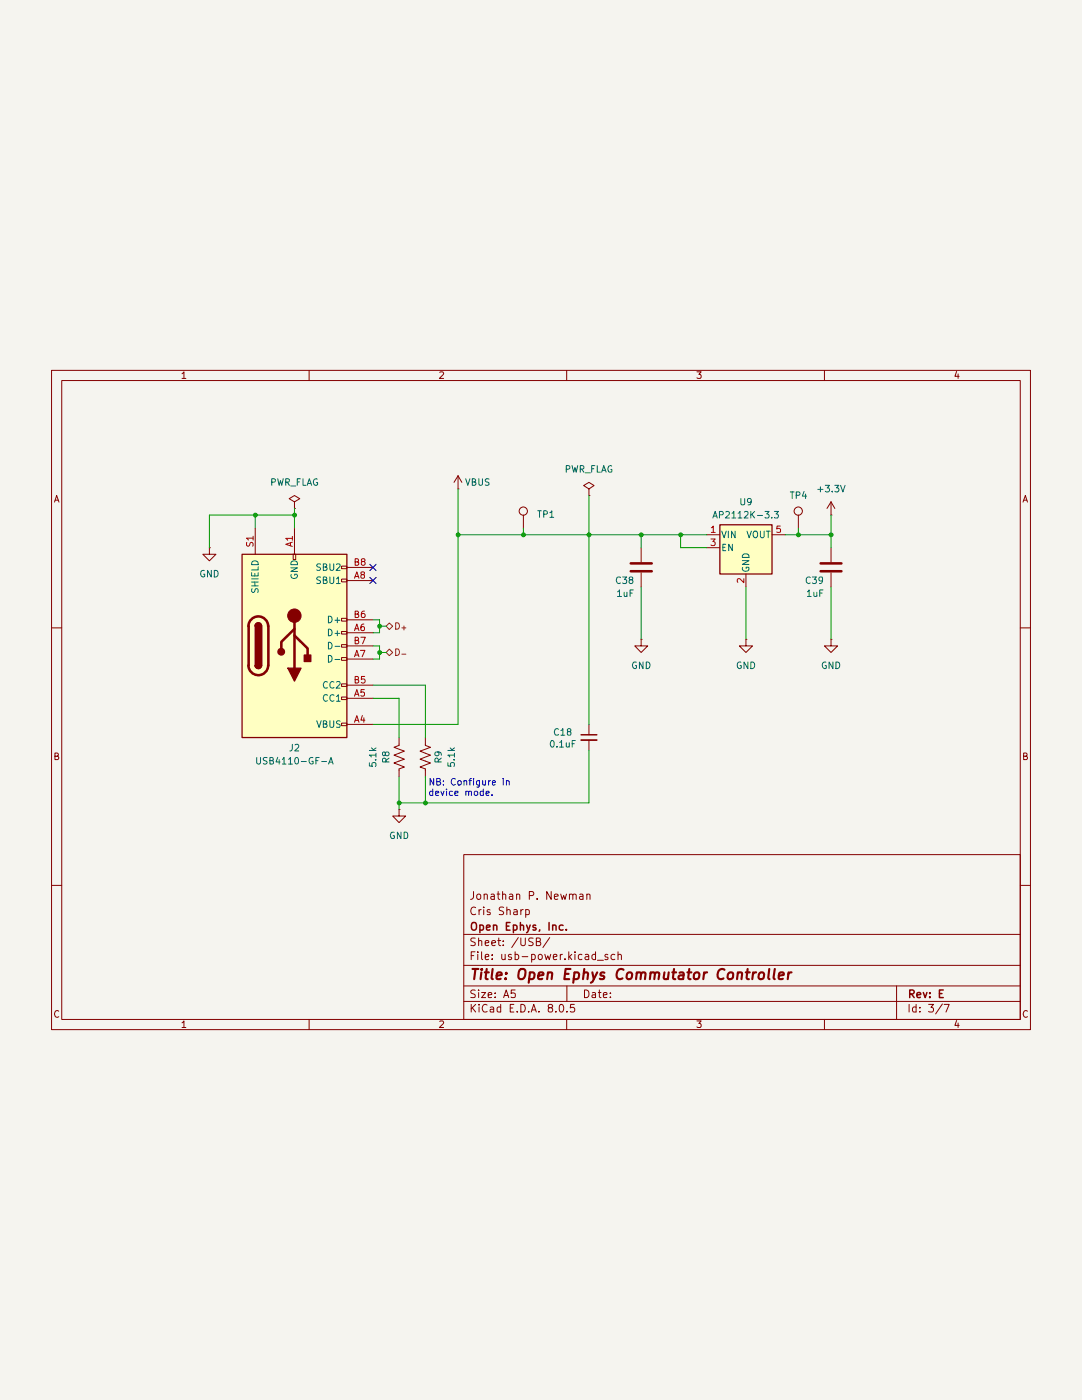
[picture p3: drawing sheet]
(kicad_sch
 (version 20231120)
 (generator "eeschema")
 (generator_version "8.0")
 (paper "A5")
 (title_block
  (title "Open Ephys Commutator Controller")
  (rev "E")
  (company "Open Ephys, Inc.")
  (comment 1 "Cris Sharp")
  (comment 2 "Jonathan P. Newman"))
 (lib_symbols
  (symbol "Connector:TestPoint"
   (pin_numbers hide)
   (pin_names
    (offset 0.762) hide) (exclude_from_sim no) (in_bom yes) (on_board yes)
   (property "Reference" "TP" (at 0 6.858 0) (effects (font (size 1.27 1.27))))
   (property "Value" "TestPoint" (at 0 5.08 0) (effects (font (size 1.27 1.27))))
   (property "Footprint" "" (at 5.08 0 0) (effects (font (size 1.27 1.27)) (hide yes)))
   (property "Datasheet" "~" (at 5.08 0 0) (effects (font (size 1.27 1.27)) (hide yes)))
   (property "Description" "test point" (at 0 0 0) (effects (font (size 1.27 1.27)) (hide yes)))
   (symbol "TestPoint_0_1"
    (circle (center 0 3.302) (radius 0.762) (stroke (width 0) (type default)) (fill (type none))))
   (symbol "TestPoint_1_1"
    (pin passive line (at 0 0 90) (length 2.54) (name "1" (effects (font (size 1.27 1.27)))) (number "1" (effects (font (size 1.27 1.27)))))))
  (symbol "Connector:USB_C_Receptacle_USB2.0_16P"
   (pin_names
    (offset 1.016)) (exclude_from_sim no) (in_bom yes) (on_board yes)
   (property "Reference" "J" (at 0 22.225 0) (effects (font (size 1.27 1.27))))
   (property "Value" "USB_C_Receptacle_USB2.0_16P" (at 0 19.685 0) (effects (font (size 1.27 1.27))))
   (property "Footprint" "" (at 3.81 0 0) (effects (font (size 1.27 1.27)) (hide yes)))
   (property "Datasheet" "https://www.usb.org/sites/default/files/documents/usb_type-c.zip" (at 3.81 0 0) (effects (font (size 1.27 1.27)) (hide yes)))
   (property "Description" "USB 2.0-only 16P Type-C Receptacle connector" (at 0 0 0) (effects (font (size 1.27 1.27)) (hide yes)))
   (symbol "USB_C_Receptacle_USB2.0_16P_0_0"
    (rectangle (start -0.254 -17.78) (end 0.254 -16.764) (stroke (width 0) (type default)) (fill (type none)))
    (rectangle (start 10.16 -14.986) (end 9.144 -15.494) (stroke (width 0) (type default)) (fill (type none)))
    (rectangle (start 10.16 -12.446) (end 9.144 -12.954) (stroke (width 0) (type default)) (fill (type none)))
    (rectangle (start 10.16 -4.826) (end 9.144 -5.334) (stroke (width 0) (type default)) (fill (type none)))
    (rectangle (start 10.16 -2.286) (end 9.144 -2.794) (stroke (width 0) (type default)) (fill (type none)))
    (rectangle (start 10.16 0.254) (end 9.144 -0.254) (stroke (width 0) (type default)) (fill (type none)))
    (rectangle (start 10.16 2.794) (end 9.144 2.286) (stroke (width 0) (type default)) (fill (type none)))
    (rectangle (start 10.16 7.874) (end 9.144 7.366) (stroke (width 0) (type default)) (fill (type none)))
    (rectangle (start 10.16 10.414) (end 9.144 9.906) (stroke (width 0) (type default)) (fill (type none)))
    (rectangle (start 10.16 15.494) (end 9.144 14.986) (stroke (width 0) (type default)) (fill (type none))))
   (symbol "USB_C_Receptacle_USB2.0_16P_0_1"
    (rectangle (start -10.16 17.78) (end 10.16 -17.78) (stroke (width 0.254) (type default)) (fill (type background)))
    (arc (start -8.89 -3.81) (mid -6.985 -5.7067) (end -5.08 -3.81) (stroke (width 0.508) (type default)) (fill (type none)))
    (arc (start -7.62 -3.81) (mid -6.985 -4.4423) (end -6.35 -3.81) (stroke (width 0.254) (type default)) (fill (type none)))
    (arc (start -7.62 -3.81) (mid -6.985 -4.4423) (end -6.35 -3.81) (stroke (width 0.254) (type default)) (fill (type outline)))
    (rectangle (start -7.62 -3.81) (end -6.35 3.81) (stroke (width 0.254) (type default)) (fill (type outline)))
    (arc (start -6.35 3.81) (mid -6.985 4.4423) (end -7.62 3.81) (stroke (width 0.254) (type default)) (fill (type none)))
    (arc (start -6.35 3.81) (mid -6.985 4.4423) (end -7.62 3.81) (stroke (width 0.254) (type default)) (fill (type outline)))
    (arc (start -5.08 3.81) (mid -6.985 5.7067) (end -8.89 3.81) (stroke (width 0.508) (type default)) (fill (type none)))
    (circle (center -2.54 1.143) (radius 0.635) (stroke (width 0.254) (type default)) (fill (type outline)))
    (circle (center 0 -5.842) (radius 1.27) (stroke (width 0) (type default)) (fill (type outline)))
    (polyline (pts (xy -8.89 -3.81) (xy -8.89 3.81)) (stroke (width 0.508) (type default)) (fill (type none)))
    (polyline (pts (xy -5.08 3.81) (xy -5.08 -3.81)) (stroke (width 0.508) (type default)) (fill (type none)))
    (polyline (pts (xy 0 -5.842) (xy 0 4.318)) (stroke (width 0.508) (type default)) (fill (type none)))
    (polyline (pts (xy 0 -3.302) (xy -2.54 -0.762) (xy -2.54 0.508)) (stroke (width 0.508) (type default)) (fill (type none)))
    (polyline (pts (xy 0 -2.032) (xy 2.54 0.508) (xy 2.54 1.778)) (stroke (width 0.508) (type default)) (fill (type none)))
    (polyline (pts (xy -1.27 4.318) (xy 0 6.858) (xy 1.27 4.318) (xy -1.27 4.318)) (stroke (width 0.254) (type default)) (fill (type outline)))
    (rectangle (start 1.905 1.778) (end 3.175 3.048) (stroke (width 0.254) (type default)) (fill (type outline))))
   (symbol "USB_C_Receptacle_USB2.0_16P_1_1"
    (pin passive line (at 0 -22.86 90) (length 5.08) (name "GND" (effects (font (size 1.27 1.27)))) (number "A1" (effects (font (size 1.27 1.27)))))
    (pin passive line (at 0 -22.86 90) (length 5.08) hide (name "GND" (effects (font (size 1.27 1.27)))) (number "A12" (effects (font (size 1.27 1.27)))))
    (pin passive line (at 15.24 15.24 180) (length 5.08) (name "VBUS" (effects (font (size 1.27 1.27)))) (number "A4" (effects (font (size 1.27 1.27)))))
    (pin bidirectional line (at 15.24 10.16 180) (length 5.08) (name "CC1" (effects (font (size 1.27 1.27)))) (number "A5" (effects (font (size 1.27 1.27)))))
    (pin bidirectional line (at 15.24 -2.54 180) (length 5.08) (name "D+" (effects (font (size 1.27 1.27)))) (number "A6" (effects (font (size 1.27 1.27)))))
    (pin bidirectional line (at 15.24 2.54 180) (length 5.08) (name "D-" (effects (font (size 1.27 1.27)))) (number "A7" (effects (font (size 1.27 1.27)))))
    (pin bidirectional line (at 15.24 -12.7 180) (length 5.08) (name "SBU1" (effects (font (size 1.27 1.27)))) (number "A8" (effects (font (size 1.27 1.27)))))
    (pin passive line (at 15.24 15.24 180) (length 5.08) hide (name "VBUS" (effects (font (size 1.27 1.27)))) (number "A9" (effects (font (size 1.27 1.27)))))
    (pin passive line (at 0 -22.86 90) (length 5.08) hide (name "GND" (effects (font (size 1.27 1.27)))) (number "B1" (effects (font (size 1.27 1.27)))))
    (pin passive line (at 0 -22.86 90) (length 5.08) hide (name "GND" (effects (font (size 1.27 1.27)))) (number "B12" (effects (font (size 1.27 1.27)))))
    (pin passive line (at 15.24 15.24 180) (length 5.08) hide (name "VBUS" (effects (font (size 1.27 1.27)))) (number "B4" (effects (font (size 1.27 1.27)))))
    (pin bidirectional line (at 15.24 7.62 180) (length 5.08) (name "CC2" (effects (font (size 1.27 1.27)))) (number "B5" (effects (font (size 1.27 1.27)))))
    (pin bidirectional line (at 15.24 -5.08 180) (length 5.08) (name "D+" (effects (font (size 1.27 1.27)))) (number "B6" (effects (font (size 1.27 1.27)))))
    (pin bidirectional line (at 15.24 0 180) (length 5.08) (name "D-" (effects (font (size 1.27 1.27)))) (number "B7" (effects (font (size 1.27 1.27)))))
    (pin bidirectional line (at 15.24 -15.24 180) (length 5.08) (name "SBU2" (effects (font (size 1.27 1.27)))) (number "B8" (effects (font (size 1.27 1.27)))))
    (pin passive line (at 15.24 15.24 180) (length 5.08) hide (name "VBUS" (effects (font (size 1.27 1.27)))) (number "B9" (effects (font (size 1.27 1.27)))))
    (pin passive line (at -7.62 -22.86 90) (length 5.08) (name "SHIELD" (effects (font (size 1.27 1.27)))) (number "S1" (effects (font (size 1.27 1.27)))))))
  (symbol "Device:C"
   (pin_numbers hide)
   (pin_names
    (offset 0.254)) (exclude_from_sim no) (in_bom yes) (on_board yes)
   (property "Reference" "C" (at 0.635 2.54 0) (effects (font (size 1.27 1.27)) (justify left)))
   (property "Value" "C" (at 0.635 -2.54 0) (effects (font (size 1.27 1.27)) (justify left)))
   (property "Footprint" "" (at 0.9652 -3.81 0) (effects (font (size 1.27 1.27)) (hide yes)))
   (property "Datasheet" "~" (at 0 0 0) (effects (font (size 1.27 1.27)) (hide yes)))
   (property "Description" "Unpolarized capacitor" (at 0 0 0) (effects (font (size 1.27 1.27)) (hide yes)))
   (symbol "C_0_1"
    (polyline (pts (xy -2.032 -0.762) (xy 2.032 -0.762)) (stroke (width 0.508) (type default)) (fill (type none)))
    (polyline (pts (xy -2.032 0.762) (xy 2.032 0.762)) (stroke (width 0.508) (type default)) (fill (type none))))
   (symbol "C_1_1"
    (pin passive line (at 0 3.81 270) (length 2.794) (name "~" (effects (font (size 1.27 1.27)))) (number "1" (effects (font (size 1.27 1.27)))))
    (pin passive line (at 0 -3.81 90) (length 2.794) (name "~" (effects (font (size 1.27 1.27)))) (number "2" (effects (font (size 1.27 1.27)))))))
  (symbol "Device:C_Small"
   (pin_numbers hide)
   (pin_names
    (offset 0.254) hide) (exclude_from_sim no) (in_bom yes) (on_board yes)
   (property "Reference" "C" (at 0.254 1.778 0) (effects (font (size 1.27 1.27)) (justify left)))
   (property "Value" "C_Small" (at 0.254 -2.032 0) (effects (font (size 1.27 1.27)) (justify left)))
   (property "Footprint" "" (at 0 0 0) (effects (font (size 1.27 1.27)) (hide yes)))
   (property "Datasheet" "~" (at 0 0 0) (effects (font (size 1.27 1.27)) (hide yes)))
   (property "Description" "Unpolarized capacitor, small symbol" (at 0 0 0) (effects (font (size 1.27 1.27)) (hide yes)))
   (symbol "C_Small_0_1"
    (polyline (pts (xy -1.524 -0.508) (xy 1.524 -0.508)) (stroke (width 0.3302) (type default)) (fill (type none)))
    (polyline (pts (xy -1.524 0.508) (xy 1.524 0.508)) (stroke (width 0.3048) (type default)) (fill (type none))))
   (symbol "C_Small_1_1"
    (pin passive line (at 0 2.54 270) (length 2.032) (name "~" (effects (font (size 1.27 1.27)))) (number "1" (effects (font (size 1.27 1.27)))))
    (pin passive line (at 0 -2.54 90) (length 2.032) (name "~" (effects (font (size 1.27 1.27)))) (number "2" (effects (font (size 1.27 1.27)))))))
  (symbol "Device:R_US"
   (pin_numbers hide)
   (pin_names
    (offset 0)) (exclude_from_sim no) (in_bom yes) (on_board yes)
   (property "Reference" "R" (at 2.54 0 90) (effects (font (size 1.27 1.27))))
   (property "Value" "R_US" (at -2.54 0 90) (effects (font (size 1.27 1.27))))
   (property "Footprint" "" (at 1.016 -0.254 90) (effects (font (size 1.27 1.27)) (hide yes)))
   (property "Datasheet" "~" (at 0 0 0) (effects (font (size 1.27 1.27)) (hide yes)))
   (property "Description" "Resistor, US symbol" (at 0 0 0) (effects (font (size 1.27 1.27)) (hide yes)))
   (symbol "R_US_0_1"
    (polyline (pts (xy 0 -2.286) (xy 0 -2.54)) (stroke (width 0) (type default)) (fill (type none)))
    (polyline (pts (xy 0 2.286) (xy 0 2.54)) (stroke (width 0) (type default)) (fill (type none)))
    (polyline (pts (xy 0 -0.762) (xy 1.016 -1.143) (xy 0 -1.524) (xy -1.016 -1.905) (xy 0 -2.286)) (stroke (width 0) (type default)) (fill (type none)))
    (polyline (pts (xy 0 0.762) (xy 1.016 0.381) (xy 0 0) (xy -1.016 -0.381) (xy 0 -0.762)) (stroke (width 0) (type default)) (fill (type none)))
    (polyline (pts (xy 0 2.286) (xy 1.016 1.905) (xy 0 1.524) (xy -1.016 1.143) (xy 0 0.762)) (stroke (width 0) (type default)) (fill (type none))))
   (symbol "R_US_1_1"
    (pin passive line (at 0 3.81 270) (length 1.27) (name "~" (effects (font (size 1.27 1.27)))) (number "1" (effects (font (size 1.27 1.27)))))
    (pin passive line (at 0 -3.81 90) (length 1.27) (name "~" (effects (font (size 1.27 1.27)))) (number "2" (effects (font (size 1.27 1.27)))))))
  (symbol "Regulator_Linear:AP2112K-3.3"
   (pin_names
    (offset 0.254)) (exclude_from_sim no) (in_bom yes) (on_board yes)
   (property "Reference" "U" (at -5.08 5.715 0) (effects (font (size 1.27 1.27)) (justify left)))
   (property "Value" "AP2112K-3.3" (at 0 5.715 0) (effects (font (size 1.27 1.27)) (justify left)))
   (property "Footprint" "Package_TO_SOT_SMD:SOT-23-5" (at 0 8.255 0) (effects (font (size 1.27 1.27)) (hide yes)))
   (property "Datasheet" "https://www.diodes.com/assets/Datasheets/AP2112.pdf" (at 0 2.54 0) (effects (font (size 1.27 1.27)) (hide yes)))
   (property "Description" "600mA low dropout linear regulator, with enable pin, 3.8V-6V input voltage range, 3.3V fixed positive output, SOT-23-5" (at 0 0 0) (effects (font (size 1.27 1.27)) (hide yes)))
   (symbol "AP2112K-3.3_0_1"
    (rectangle (start -5.08 4.445) (end 5.08 -5.08) (stroke (width 0.254) (type default)) (fill (type background))))
   (symbol "AP2112K-3.3_1_1"
    (pin power_in line (at -7.62 2.54 0) (length 2.54) (name "VIN" (effects (font (size 1.27 1.27)))) (number "1" (effects (font (size 1.27 1.27)))))
    (pin power_in line (at 0 -7.62 90) (length 2.54) (name "GND" (effects (font (size 1.27 1.27)))) (number "2" (effects (font (size 1.27 1.27)))))
    (pin input line (at -7.62 0 0) (length 2.54) (name "EN" (effects (font (size 1.27 1.27)))) (number "3" (effects (font (size 1.27 1.27)))))
    (pin no_connect line (at 5.08 0 180) (length 2.54) hide (name "NC" (effects (font (size 1.27 1.27)))) (number "4" (effects (font (size 1.27 1.27)))))
    (pin power_out line (at 7.62 2.54 180) (length 2.54) (name "VOUT" (effects (font (size 1.27 1.27)))) (number "5" (effects (font (size 1.27 1.27)))))))
  (symbol "power:+3.3V"
   (power)
   (pin_numbers hide)
   (pin_names
    (offset 0) hide) (exclude_from_sim no) (in_bom yes) (on_board yes)
   (property "Reference" "#PWR" (at 0 -3.81 0) (effects (font (size 1.27 1.27)) (hide yes)))
   (property "Value" "+3.3V" (at 0 3.556 0) (effects (font (size 1.27 1.27))))
   (property "Footprint" "" (at 0 0 0) (effects (font (size 1.27 1.27)) (hide yes)))
   (property "Datasheet" "" (at 0 0 0) (effects (font (size 1.27 1.27)) (hide yes)))
   (property "Description" "Power symbol creates a global label with name \"+3.3V\"" (at 0 0 0) (effects (font (size 1.27 1.27)) (hide yes)))
   (symbol "+3.3V_0_1"
    (polyline (pts (xy -0.762 1.27) (xy 0 2.54)) (stroke (width 0) (type default)) (fill (type none)))
    (polyline (pts (xy 0 0) (xy 0 2.54)) (stroke (width 0) (type default)) (fill (type none)))
    (polyline (pts (xy 0 2.54) (xy 0.762 1.27)) (stroke (width 0) (type default)) (fill (type none))))
   (symbol "+3.3V_1_1"
    (pin power_in line (at 0 0 90) (length 0) (name "~" (effects (font (size 1.27 1.27)))) (number "1" (effects (font (size 1.27 1.27)))))))
  (symbol "power:GND"
   (power)
   (pin_numbers hide)
   (pin_names
    (offset 0) hide) (exclude_from_sim no) (in_bom yes) (on_board yes)
   (property "Reference" "#PWR" (at 0 -6.35 0) (effects (font (size 1.27 1.27)) (hide yes)))
   (property "Value" "GND" (at 0 -3.81 0) (effects (font (size 1.27 1.27))))
   (property "Footprint" "" (at 0 0 0) (effects (font (size 1.27 1.27)) (hide yes)))
   (property "Datasheet" "" (at 0 0 0) (effects (font (size 1.27 1.27)) (hide yes)))
   (property "Description" "Power symbol creates a global label with name \"GND\" , ground" (at 0 0 0) (effects (font (size 1.27 1.27)) (hide yes)))
   (symbol "GND_0_1"
    (polyline (pts (xy 0 0) (xy 0 -1.27) (xy 1.27 -1.27) (xy 0 -2.54) (xy -1.27 -1.27) (xy 0 -1.27)) (stroke (width 0) (type default)) (fill (type none))))
   (symbol "GND_1_1"
    (pin power_in line (at 0 0 270) (length 0) (name "~" (effects (font (size 1.27 1.27)))) (number "1" (effects (font (size 1.27 1.27)))))))
  (symbol "power:PWR_FLAG"
   (power)
   (pin_numbers hide)
   (pin_names
    (offset 0) hide) (exclude_from_sim no) (in_bom yes) (on_board yes)
   (property "Reference" "#FLG" (at 0 1.905 0) (effects (font (size 1.27 1.27)) (hide yes)))
   (property "Value" "PWR_FLAG" (at 0 3.81 0) (effects (font (size 1.27 1.27))))
   (property "Footprint" "" (at 0 0 0) (effects (font (size 1.27 1.27)) (hide yes)))
   (property "Datasheet" "~" (at 0 0 0) (effects (font (size 1.27 1.27)) (hide yes)))
   (property "Description" "Special symbol for telling ERC where power comes from" (at 0 0 0) (effects (font (size 1.27 1.27)) (hide yes)))
   (symbol "PWR_FLAG_0_0"
    (pin power_out line (at 0 0 90) (length 0) (name "~" (effects (font (size 1.27 1.27)))) (number "1" (effects (font (size 1.27 1.27))))))
   (symbol "PWR_FLAG_0_1"
    (polyline (pts (xy 0 0) (xy 0 1.27) (xy -1.016 1.905) (xy 0 2.54) (xy 1.016 1.905) (xy 0 1.27)) (stroke (width 0) (type default)) (fill (type none)))))
  (symbol "power:VBUS"
   (power)
   (pin_numbers hide)
   (pin_names
    (offset 0) hide) (exclude_from_sim no) (in_bom yes) (on_board yes)
   (property "Reference" "#PWR" (at 0 -3.81 0) (effects (font (size 1.27 1.27)) (hide yes)))
   (property "Value" "VBUS" (at 0 3.556 0) (effects (font (size 1.27 1.27))))
   (property "Footprint" "" (at 0 0 0) (effects (font (size 1.27 1.27)) (hide yes)))
   (property "Datasheet" "" (at 0 0 0) (effects (font (size 1.27 1.27)) (hide yes)))
   (property "Description" "Power symbol creates a global label with name \"VBUS\"" (at 0 0 0) (effects (font (size 1.27 1.27)) (hide yes)))
   (symbol "VBUS_0_1"
    (polyline (pts (xy -0.762 1.27) (xy 0 2.54)) (stroke (width 0) (type default)) (fill (type none)))
    (polyline (pts (xy 0 0) (xy 0 2.54)) (stroke (width 0) (type default)) (fill (type none)))
    (polyline (pts (xy 0 2.54) (xy 0.762 1.27)) (stroke (width 0) (type default)) (fill (type none))))
   (symbol "VBUS_1_1"
    (pin power_in line (at 0 0 90) (length 0) (name "~" (effects (font (size 1.27 1.27)))) (number "1" (effects (font (size 1.27 1.27))))))))
 (junction
  (at 88.9 41.91)
  (diameter 0)
  (color 0 0 0 0))
 (junction
  (at 124.46 41.91)
  (diameter 0)
  (color 0 0 0 0))
 (junction
  (at 114.3 41.91)
  (diameter 0)
  (color 0 0 0 0))
 (junction
  (at 77.47 93.98)
  (diameter 0)
  (color 0 0 0 0))
 (junction
  (at 161.29 41.91)
  (diameter 0)
  (color 0 0 0 0))
 (junction
  (at 132.08 41.91)
  (diameter 0)
  (color 0 0 0 0))
 (junction
  (at 73.66 59.69)
  (diameter 0)
  (color 0 0 0 0))
 (junction
  (at 154.94 41.91)
  (diameter 0)
  (color 0 0 0 0))
 (junction
  (at 57.15 38.1)
  (diameter 0)
  (color 0 0 0 0))
 (junction
  (at 101.6 41.91)
  (diameter 0)
  (color 0 0 0 0))
 (junction
  (at 82.55 93.98)
  (diameter 0)
  (color 0 0 0 0))
 (junction
  (at 73.66 64.77)
  (diameter 0)
  (color 0 0 0 0))
 (junction
  (at 49.53 38.1)
  (diameter 0)
  (color 0 0 0 0))
 (no_connect
  (at 72.39 48.26))
 (no_connect
  (at 72.39 50.8))
 (wire
  (pts (xy 88.9 33.02) (xy 88.9 41.91))
  (stroke (width 0) (type default)))
 (wire
  (pts (xy 132.08 41.91) (xy 132.08 44.45))
  (stroke (width 0) (type default)))
 (wire
  (pts (xy 114.3 41.91) (xy 114.3 78.74))
  (stroke (width 0) (type default)))
 (wire
  (pts (xy 154.94 41.91) (xy 161.29 41.91))
  (stroke (width 0) (type default)))
 (wire
  (pts (xy 124.46 41.91) (xy 132.08 41.91))
  (stroke (width 0) (type default)))
 (wire
  (pts (xy 101.6 40.64) (xy 101.6 41.91))
  (stroke (width 0) (type default)))
 (wire
  (pts (xy 88.9 41.91) (xy 88.9 78.74))
  (stroke (width 0) (type default)))
 (wire
  (pts (xy 73.66 64.77) (xy 74.93 64.77))
  (stroke (width 0) (type default)))
 (wire
  (pts (xy 49.53 38.1) (xy 40.64 38.1))
  (stroke (width 0) (type default)))
 (wire
  (pts (xy 72.39 60.96) (xy 73.66 60.96))
  (stroke (width 0) (type default)))
 (wire
  (pts (xy 161.29 38.1) (xy 161.29 41.91))
  (stroke (width 0) (type default)))
 (wire
  (pts (xy 114.3 41.91) (xy 124.46 41.91))
  (stroke (width 0) (type default)))
 (wire
  (pts (xy 124.46 52.07) (xy 124.46 62.23))
  (stroke (width 0) (type default)))
 (wire
  (pts (xy 77.47 88.9) (xy 77.47 93.98))
  (stroke (width 0) (type default)))
 (wire
  (pts (xy 132.08 44.45) (xy 137.16 44.45))
  (stroke (width 0) (type default)))
 (wire
  (pts (xy 132.08 41.91) (xy 137.16 41.91))
  (stroke (width 0) (type default)))
 (wire
  (pts (xy 82.55 88.9) (xy 82.55 93.98))
  (stroke (width 0) (type default)))
 (wire
  (pts (xy 49.53 38.1) (xy 49.53 40.64))
  (stroke (width 0) (type default)))
 (wire
  (pts (xy 152.4 41.91) (xy 154.94 41.91))
  (stroke (width 0) (type default)))
 (wire
  (pts (xy 77.47 93.98) (xy 82.55 93.98))
  (stroke (width 0) (type default)))
 (wire
  (pts (xy 57.15 38.1) (xy 49.53 38.1))
  (stroke (width 0) (type default)))
 (wire
  (pts (xy 72.39 63.5) (xy 73.66 63.5))
  (stroke (width 0) (type default)))
 (wire
  (pts (xy 82.55 71.12) (xy 82.55 81.28))
  (stroke (width 0) (type default)))
 (wire
  (pts (xy 154.94 40.64) (xy 154.94 41.91))
  (stroke (width 0) (type default)))
 (wire
  (pts (xy 114.3 83.82) (xy 114.3 93.98))
  (stroke (width 0) (type default)))
 (wire
  (pts (xy 144.78 52.07) (xy 144.78 62.23))
  (stroke (width 0) (type default)))
 (wire
  (pts (xy 124.46 41.91) (xy 124.46 44.45))
  (stroke (width 0) (type default)))
 (wire
  (pts (xy 72.39 58.42) (xy 73.66 58.42))
  (stroke (width 0) (type default)))
 (wire
  (pts (xy 72.39 78.74) (xy 88.9 78.74))
  (stroke (width 0) (type default)))
 (wire
  (pts (xy 77.47 73.66) (xy 77.47 81.28))
  (stroke (width 0) (type default)))
 (wire
  (pts (xy 73.66 64.77) (xy 73.66 66.04))
  (stroke (width 0) (type default)))
 (wire
  (pts (xy 88.9 41.91) (xy 101.6 41.91))
  (stroke (width 0) (type default)))
 (wire
  (pts (xy 161.29 41.91) (xy 161.29 44.45))
  (stroke (width 0) (type default)))
 (wire
  (pts (xy 72.39 73.66) (xy 77.47 73.66))
  (stroke (width 0) (type default)))
 (wire
  (pts (xy 72.39 66.04) (xy 73.66 66.04))
  (stroke (width 0) (type default)))
 (wire
  (pts (xy 57.15 40.64) (xy 57.15 38.1))
  (stroke (width 0) (type default)))
 (wire
  (pts (xy 73.66 59.69) (xy 73.66 60.96))
  (stroke (width 0) (type default)))
 (wire
  (pts (xy 57.15 36.83) (xy 57.15 38.1))
  (stroke (width 0) (type default)))
 (wire
  (pts (xy 40.64 38.1) (xy 40.64 44.45))
  (stroke (width 0) (type default)))
 (wire
  (pts (xy 77.47 93.98) (xy 77.47 95.25))
  (stroke (width 0) (type default)))
 (wire
  (pts (xy 82.55 93.98) (xy 114.3 93.98))
  (stroke (width 0) (type default)))
 (wire
  (pts (xy 161.29 52.07) (xy 161.29 62.23))
  (stroke (width 0) (type default)))
 (wire
  (pts (xy 73.66 58.42) (xy 73.66 59.69))
  (stroke (width 0) (type default)))
 (wire
  (pts (xy 73.66 59.69) (xy 74.93 59.69))
  (stroke (width 0) (type default)))
 (wire
  (pts (xy 101.6 41.91) (xy 114.3 41.91))
  (stroke (width 0) (type default)))
 (wire
  (pts (xy 73.66 63.5) (xy 73.66 64.77))
  (stroke (width 0) (type default)))
 (wire
  (pts (xy 114.3 34.29) (xy 114.3 41.91))
  (stroke (width 0) (type default)))
 (wire
  (pts (xy 72.39 71.12) (xy 82.55 71.12))
  (stroke (width 0) (type default)))
 (text "NB: Configure in\ndevice mode."
  (exclude_from_sim no)
  (at 83.058 92.964 0)
  (effects (font (size 1.27 1.27)) (justify left bottom)))
 (hierarchical_label "D_{-}"
  (shape bidirectional)
  (at 74.93 64.77 0)
  (fields_autoplaced yes)
  (effects (font (size 1.27 1.27)) (justify left)))
 (hierarchical_label "D_{+}"
  (shape bidirectional)
  (at 74.93 59.69 0)
  (fields_autoplaced yes)
  (effects (font (size 1.27 1.27)) (justify left)))
 (symbol
  (lib_id "power:GND")
  (at 144.78 62.23 0)
  (mirror y)
  (unit 1)
  (exclude_from_sim no)
  (in_bom yes)
  (on_board yes)
  (dnp no)
  (fields_autoplaced yes)
  (property "Reference" "#PWR080" (at 144.78 68.58 0) (effects (font (size 1.27 1.27)) (hide yes)))
  (property "Value" "GND" (at 144.78 67.31 0) (effects (font (size 1.27 1.27))))
  (property "Footprint" "" (at 144.78 62.23 0) (effects (font (size 1.27 1.27)) (hide yes)))
  (property "Datasheet" "" (at 144.78 62.23 0) (effects (font (size 1.27 1.27)) (hide yes)))
  (property "Description" "Power symbol creates a global label with name \"GND\" , ground" (at 144.78 62.23 0) (effects (font (size 1.27 1.27)) (hide yes)))
  (pin "1"))
 (symbol
  (lib_id "power:GND")
  (at 40.64 44.45 0)
  (mirror y)
  (unit 1)
  (exclude_from_sim no)
  (in_bom yes)
  (on_board yes)
  (dnp no)
  (fields_autoplaced yes)
  (property "Reference" "#PWR030" (at 40.64 50.8 0) (effects (font (size 1.27 1.27)) (hide yes)))
  (property "Value" "GND" (at 40.64 49.53 0) (effects (font (size 1.27 1.27))))
  (property "Footprint" "" (at 40.64 44.45 0) (effects (font (size 1.27 1.27)) (hide yes)))
  (property "Datasheet" "" (at 40.64 44.45 0) (effects (font (size 1.27 1.27)) (hide yes)))
  (property "Description" "Power symbol creates a global label with name \"GND\" , ground" (at 40.64 44.45 0) (effects (font (size 1.27 1.27)) (hide yes)))
  (pin "1"))
 (symbol
  (lib_id "Connector:TestPoint")
  (at 154.94 40.64 0)
  (unit 1)
  (exclude_from_sim no)
  (in_bom yes)
  (on_board yes)
  (dnp no)
  (property "Reference" "TP4" (at 153.162 34.29 0) (effects (font (size 1.27 1.27)) (justify left)))
  (property "Value" "~" (at 157.48 39.243 0) (effects (font (size 1.27 1.27)) (justify left)))
  (property "Footprint" "TestPoint:TestPoint_Pad_D2.0mm" (at 160.02 40.64 0) (effects (font (size 1.27 1.27)) (hide yes)))
  (property "Datasheet" "~" (at 160.02 40.64 0) (effects (font (size 1.27 1.27)) (hide yes)))
  (property "Description" "test point" (at 154.94 40.64 0) (effects (font (size 1.27 1.27)) (hide yes)))
  (pin "1"))
 (symbol
  (lib_id "Device:C_Small")
  (at 114.3 81.28 0)
  (mirror y)
  (unit 1)
  (exclude_from_sim no)
  (in_bom yes)
  (on_board yes)
  (dnp no)
  (property "Reference" "C18" (at 109.22 80.264 0) (effects (font (size 1.27 1.27))))
  (property "Value" "0.1uF" (at 109.22 82.5754 0) (effects (font (size 1.27 1.27))))
  (property "Footprint" "Capacitor_SMD:C_0402_1005Metric" (at 114.3 81.28 0) (effects (font (size 1.27 1.27)) (hide yes)))
  (property "Datasheet" "~" (at 114.3 81.28 0) (effects (font (size 1.27 1.27)) (hide yes)))
  (property "Description" "Unpolarized capacitor, small symbol" (at 114.3 81.28 0) (effects (font (size 1.27 1.27)) (hide yes)))
  (pin "1")
  (pin "2"))
 (symbol
  (lib_id "Device:R_US")
  (at 82.55 85.09 180)
  (unit 1)
  (exclude_from_sim no)
  (in_bom yes)
  (on_board yes)
  (dnp no)
  (property "Reference" "R9" (at 85.09 85.09 90) (effects (font (size 1.27 1.27))))
  (property "Value" "5.1k" (at 87.63 85.09 90) (effects (font (size 1.27 1.27))))
  (property "Footprint" "Resistor_SMD:R_0402_1005Metric" (at 81.534 84.836 90) (effects (font (size 1.27 1.27)) (hide yes)))
  (property "Datasheet" "~" (at 82.55 85.09 0) (effects (font (size 1.27 1.27)) (hide yes)))
  (property "Description" "Resistor, US symbol" (at 82.55 85.09 0) (effects (font (size 1.27 1.27)) (hide yes)))
  (pin "1")
  (pin "2"))
 (symbol
  (lib_id "Regulator_Linear:AP2112K-3.3")
  (at 144.78 44.45 0)
  (unit 1)
  (exclude_from_sim no)
  (in_bom yes)
  (on_board yes)
  (dnp no)
  (fields_autoplaced yes)
  (property "Reference" "U9" (at 144.78 35.56 0) (effects (font (size 1.27 1.27))))
  (property "Value" "AP2112K-3.3" (at 144.78 38.1 0) (effects (font (size 1.27 1.27))))
  (property "Footprint" "Package_TO_SOT_SMD:SOT-23-5" (at 144.78 36.195 0) (effects (font (size 1.27 1.27)) (hide yes)))
  (property "Datasheet" "https://www.diodes.com/assets/Datasheets/AP2112.pdf" (at 144.78 41.91 0) (effects (font (size 1.27 1.27)) (hide yes)))
  (property "Description" "600mA low dropout linear regulator, with enable pin, 3.8V-6V input voltage range, 3.3V fixed positive output, SOT-23-5" (at 144.78 44.45 0) (effects (font (size 1.27 1.27)) (hide yes)))
  (pin "1")
  (pin "2")
  (pin "3")
  (pin "4")
  (pin "5"))
 (symbol
  (lib_id "power:PWR_FLAG")
  (at 114.3 34.29 0)
  (unit 1)
  (exclude_from_sim no)
  (in_bom yes)
  (on_board yes)
  (dnp no)
  (fields_autoplaced yes)
  (property "Reference" "#FLG01" (at 114.3 32.385 0) (effects (font (size 1.27 1.27)) (hide yes)))
  (property "Value" "PWR_FLAG" (at 114.3 29.21 0) (effects (font (size 1.27 1.27))))
  (property "Footprint" "" (at 114.3 34.29 0) (effects (font (size 1.27 1.27)) (hide yes)))
  (property "Datasheet" "~" (at 114.3 34.29 0) (effects (font (size 1.27 1.27)) (hide yes)))
  (property "Description" "Special symbol for telling ERC where power comes from" (at 114.3 34.29 0) (effects (font (size 1.27 1.27)) (hide yes)))
  (pin "1"))
 (symbol
  (lib_id "Connector:USB_C_Receptacle_USB2.0_16P")
  (at 57.15 63.5 0)
  (mirror x)
  (unit 1)
  (exclude_from_sim no)
  (in_bom yes)
  (on_board yes)
  (dnp no)
  (property "Reference" "J2" (at 57.15 83.312 0) (effects (font (size 1.27 1.27))))
  (property "Value" "USB4110-GF-A" (at 57.15 85.852 0) (effects (font (size 1.27 1.27))))
  (property "Footprint" "Connector_USB:USB_C_Receptacle_GCT_USB4110" (at 60.96 63.5 0) (effects (font (size 1.27 1.27)) (hide yes)))
  (property "Datasheet" "https://www.usb.org/sites/default/files/documents/usb_type-c.zip" (at 60.96 63.5 0) (effects (font (size 1.27 1.27)) (hide yes)))
  (property "Description" "USB 2.0-only 16P Type-C Receptacle connector" (at 57.15 63.5 0) (effects (font (size 1.27 1.27)) (hide yes)))
  (pin "A1")
  (pin "A12")
  (pin "A4")
  (pin "A5")
  (pin "A6")
  (pin "A7")
  (pin "A8")
  (pin "A9")
  (pin "B1")
  (pin "B12")
  (pin "B4")
  (pin "B5")
  (pin "B6")
  (pin "B7")
  (pin "B8")
  (pin "B9")
  (pin "S1"))
 (symbol
  (lib_id "power:VBUS")
  (at 88.9 33.02 0)
  (unit 1)
  (exclude_from_sim no)
  (in_bom yes)
  (on_board yes)
  (dnp no)
  (property "Reference" "#PWR028" (at 88.9 36.83 0) (effects (font (size 1.27 1.27)) (hide yes)))
  (property "Value" "VBUS" (at 92.71 31.75 0) (effects (font (size 1.27 1.27))))
  (property "Footprint" "" (at 88.9 33.02 0) (effects (font (size 1.27 1.27)) (hide yes)))
  (property "Datasheet" "" (at 88.9 33.02 0) (effects (font (size 1.27 1.27)) (hide yes)))
  (property "Description" "Power symbol creates a global label with name \"VBUS\"" (at 88.9 33.02 0) (effects (font (size 1.27 1.27)) (hide yes)))
  (pin "1"))
 (symbol
  (lib_id "power:GND")
  (at 77.47 95.25 0)
  (mirror y)
  (unit 1)
  (exclude_from_sim no)
  (in_bom yes)
  (on_board yes)
  (dnp no)
  (fields_autoplaced yes)
  (property "Reference" "#PWR034" (at 77.47 101.6 0) (effects (font (size 1.27 1.27)) (hide yes)))
  (property "Value" "GND" (at 77.47 100.33 0) (effects (font (size 1.27 1.27))))
  (property "Footprint" "" (at 77.47 95.25 0) (effects (font (size 1.27 1.27)) (hide yes)))
  (property "Datasheet" "" (at 77.47 95.25 0) (effects (font (size 1.27 1.27)) (hide yes)))
  (property "Description" "Power symbol creates a global label with name \"GND\" , ground" (at 77.47 95.25 0) (effects (font (size 1.27 1.27)) (hide yes)))
  (pin "1"))
 (symbol
  (lib_id "Device:R_US")
  (at 77.47 85.09 0)
  (mirror x)
  (unit 1)
  (exclude_from_sim no)
  (in_bom yes)
  (on_board yes)
  (dnp no)
  (property "Reference" "R8" (at 74.93 85.09 90) (effects (font (size 1.27 1.27))))
  (property "Value" "5.1k" (at 72.39 85.09 90) (effects (font (size 1.27 1.27))))
  (property "Footprint" "Resistor_SMD:R_0402_1005Metric" (at 78.486 84.836 90) (effects (font (size 1.27 1.27)) (hide yes)))
  (property "Datasheet" "~" (at 77.47 85.09 0) (effects (font (size 1.27 1.27)) (hide yes)))
  (property "Description" "Resistor, US symbol" (at 77.47 85.09 0) (effects (font (size 1.27 1.27)) (hide yes)))
  (pin "1")
  (pin "2"))
 (symbol
  (lib_id "power:GND")
  (at 124.46 62.23 0)
  (mirror y)
  (unit 1)
  (exclude_from_sim no)
  (in_bom yes)
  (on_board yes)
  (dnp no)
  (fields_autoplaced yes)
  (property "Reference" "#PWR079" (at 124.46 68.58 0) (effects (font (size 1.27 1.27)) (hide yes)))
  (property "Value" "GND" (at 124.46 67.31 0) (effects (font (size 1.27 1.27))))
  (property "Footprint" "" (at 124.46 62.23 0) (effects (font (size 1.27 1.27)) (hide yes)))
  (property "Datasheet" "" (at 124.46 62.23 0) (effects (font (size 1.27 1.27)) (hide yes)))
  (property "Description" "Power symbol creates a global label with name \"GND\" , ground" (at 124.46 62.23 0) (effects (font (size 1.27 1.27)) (hide yes)))
  (pin "1"))
 (symbol
  (lib_id "power:GND")
  (at 161.29 62.23 0)
  (mirror y)
  (unit 1)
  (exclude_from_sim no)
  (in_bom yes)
  (on_board yes)
  (dnp no)
  (fields_autoplaced yes)
  (property "Reference" "#PWR081" (at 161.29 68.58 0) (effects (font (size 1.27 1.27)) (hide yes)))
  (property "Value" "GND" (at 161.29 67.31 0) (effects (font (size 1.27 1.27))))
  (property "Footprint" "" (at 161.29 62.23 0) (effects (font (size 1.27 1.27)) (hide yes)))
  (property "Datasheet" "" (at 161.29 62.23 0) (effects (font (size 1.27 1.27)) (hide yes)))
  (property "Description" "Power symbol creates a global label with name \"GND\" , ground" (at 161.29 62.23 0) (effects (font (size 1.27 1.27)) (hide yes)))
  (pin "1"))
 (symbol
  (lib_id "Connector:TestPoint")
  (at 101.6 40.64 0)
  (unit 1)
  (exclude_from_sim no)
  (in_bom yes)
  (on_board yes)
  (dnp no)
  (fields_autoplaced yes)
  (property "Reference" "TP1" (at 104.14 37.973 0) (effects (font (size 1.27 1.27)) (justify left)))
  (property "Value" "~" (at 104.14 39.243 0) (effects (font (size 1.27 1.27)) (justify left)))
  (property "Footprint" "TestPoint:TestPoint_Pad_D2.0mm" (at 106.68 40.64 0) (effects (font (size 1.27 1.27)) (hide yes)))
  (property "Datasheet" "~" (at 106.68 40.64 0) (effects (font (size 1.27 1.27)) (hide yes)))
  (property "Description" "test point" (at 101.6 40.64 0) (effects (font (size 1.27 1.27)) (hide yes)))
  (pin "1"))
 (symbol
  (lib_id "Device:C")
  (at 124.46 48.26 0)
  (unit 1)
  (exclude_from_sim no)
  (in_bom yes)
  (on_board yes)
  (dnp no)
  (property "Reference" "C38" (at 123.19 50.8 0) (effects (font (size 1.27 1.27)) (justify right)))
  (property "Value" "1uF" (at 123.19 53.34 0) (effects (font (size 1.27 1.27)) (justify right)))
  (property "Footprint" "Capacitor_SMD:C_0603_1608Metric" (at 125.4252 52.07 0) (effects (font (size 1.27 1.27)) (hide yes)))
  (property "Datasheet" "~" (at 124.46 48.26 0) (effects (font (size 1.27 1.27)) (hide yes)))
  (property "Description" "Unpolarized capacitor" (at 124.46 48.26 0) (effects (font (size 1.27 1.27)) (hide yes)))
  (pin "1")
  (pin "2"))
 (symbol
  (lib_id "power:PWR_FLAG")
  (at 57.15 36.83 0)
  (unit 1)
  (exclude_from_sim no)
  (in_bom yes)
  (on_board yes)
  (dnp no)
  (fields_autoplaced yes)
  (property "Reference" "#FLG02" (at 57.15 34.925 0) (effects (font (size 1.27 1.27)) (hide yes)))
  (property "Value" "PWR_FLAG" (at 57.15 31.75 0) (effects (font (size 1.27 1.27))))
  (property "Footprint" "" (at 57.15 36.83 0) (effects (font (size 1.27 1.27)) (hide yes)))
  (property "Datasheet" "~" (at 57.15 36.83 0) (effects (font (size 1.27 1.27)) (hide yes)))
  (property "Description" "Special symbol for telling ERC where power comes from" (at 57.15 36.83 0) (effects (font (size 1.27 1.27)) (hide yes)))
  (pin "1"))
 (symbol
  (lib_id "Device:C")
  (at 161.29 48.26 0)
  (unit 1)
  (exclude_from_sim no)
  (in_bom yes)
  (on_board yes)
  (dnp no)
  (property "Reference" "C39" (at 160.02 50.8 0) (effects (font (size 1.27 1.27)) (justify right)))
  (property "Value" "1uF" (at 160.02 53.34 0) (effects (font (size 1.27 1.27)) (justify right)))
  (property "Footprint" "Capacitor_SMD:C_0603_1608Metric" (at 162.2552 52.07 0) (effects (font (size 1.27 1.27)) (hide yes)))
  (property "Datasheet" "~" (at 161.29 48.26 0) (effects (font (size 1.27 1.27)) (hide yes)))
  (property "Description" "Unpolarized capacitor" (at 161.29 48.26 0) (effects (font (size 1.27 1.27)) (hide yes)))
  (pin "1")
  (pin "2"))
 (symbol
  (lib_id "power:+3.3V")
  (at 161.29 38.1 0)
  (unit 1)
  (exclude_from_sim no)
  (in_bom yes)
  (on_board yes)
  (dnp no)
  (fields_autoplaced yes)
  (property "Reference" "#PWR082" (at 161.29 41.91 0) (effects (font (size 1.27 1.27)) (hide yes)))
  (property "Value" "+3.3V" (at 161.29 33.02 0) (effects (font (size 1.27 1.27))))
  (property "Footprint" "" (at 161.29 38.1 0) (effects (font (size 1.27 1.27)) (hide yes)))
  (property "Datasheet" "" (at 161.29 38.1 0) (effects (font (size 1.27 1.27)) (hide yes)))
  (property "Description" "Power symbol creates a global label with name \"+3.3V\"" (at 161.29 38.1 0) (effects (font (size 1.27 1.27)) (hide yes)))
  (pin "1")))
